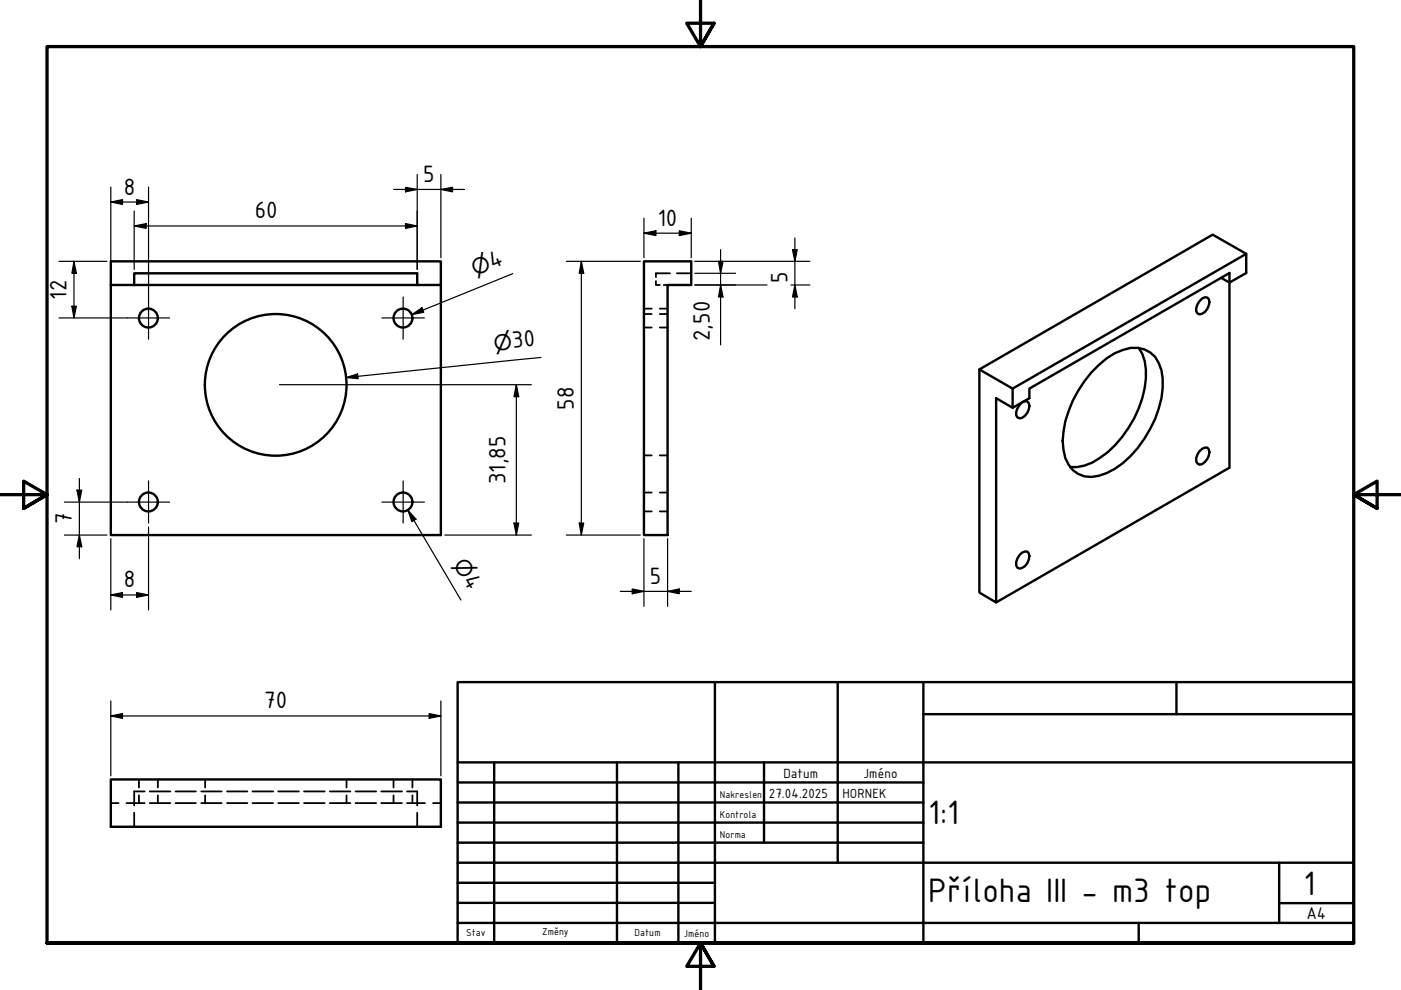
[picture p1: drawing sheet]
<svg xmlns="http://www.w3.org/2000/svg" width="297mm" height="210mm" viewBox="0 0 297 210" stroke-linecap="round" stroke-linejoin="round" font-family="sans-serif">
<g fill="none" stroke="#000" stroke-width=".51">
<path d="M136.5 55.4h10.1v5h-5.1v53h-5zM258.9 58.9l1.8 1 3.5-2v-4.1l-49.5 28.6v4.1M264.2 53.8l-7.1-4-49.5 28.5 7.1 4.1M23.5 60.4v-5h70v5h-5v-2.5h-60.1v2.5M23.5 60.4v53h70v-53M23.5 60.4h65M207.6 78.3v47.3l3.6 2.1v-43.3l3.5 2.1 3.5-2.1v-2l42.5-24.5v41.3l-49.5 28.5M231.4 79a15 15 0 0 1 8.3-5.2 5.8 5.8 0 0 1 6.6 4.7 18.3 18.3 0 0 1-2.5 12.5 20.5 20.5 0 0 1-9.2 9.3 6.3 6.3 0 0 1-7.1-.6 8.3 8.3 0 0 1-2.2-6.2 24 24 0 0 1 6.1-14.5zM241.4 73.8a9.5 9.5 0 0 1 1.6 6.4 23.5 23.5 0 0 1-9.8 16.9 9.4 9.4 0 0 1-6.3 1.9M254.3 63.9l.6-.6 .6-.3 .5 .1a1.81 1.81 0 0 1 0 2.4 1.58 1.58 0 0 1-2.1 1 2.14 2.14 0 0 1 .4-2.6zM216.7 85.3l.6-.2h.5a1.81 1.81 0 0 1 0 2.4l-.5 .7-.6 .4-.5 .1-.5-.2a2.14 2.14 0 0 1 .5-2.6zM254.3 95.7l.6-.5 .6-.3h.5a1.81 1.81 0 0 1 0 2.4l-1.1 1.1-.6 .1-.4-.2a2.14 2.14 0 0 1 .4-2.6z"/>
<path d="M216.2 117.7l.5-.5 .6-.3h.5a1.88 1.88 0 0 1 0 2.5 1.62 1.62 0 0 1-2.1 1 2.22 2.22 0 0 1 .5-2.7zM23.5 165.3h70v10h-70z"/>
<circle cx="31.5" cy="67.4" r="2"/>
<circle cx="85.4" cy="67.4" r="2"/>
<circle cx="58.5" cy="81.6" r="15"/>
<circle cx="31.5" cy="106.4" r="2"/>
<circle cx="85.4" cy="106.4" r="2"/>
</g>
<g fill="none" stroke="#000" stroke-width=".38">
<path d="M139.1 59.6v.8h.8M142 57.9h-2.9v.9M143.5 57.9h3.1M136.5 66.6h1.7M136.5 65.4h1.7M136.5 69.4h1.7M139.9 66.6h1.6M139.9 65.4h1.6M139.9 69.4h1.6M140.7 60.4h.8M136.5 96.6h1.7M139.9 96.6h1.6"/>
<path d="M136.5 104.4h1.7M136.5 108.4h1.7M139.9 104.4h1.6M139.9 108.4h1.6M23.5 170.3h1.6M26.8 170.3h3.9M28.4 172.3v3M29.5 165.3v1.7M29.5 168.6v1.7M30.7 167.8h-2.3v3M31.7 170.3h4.4M31.7 167.8h4.4"/>
<path d="M33.5 165.3v1.7M33.5 168.6v1.7M37.2 170.3h4.3M37.2 167.8h4.3M42.7 170.3h4.3M42.7 167.8h4.3M43.5 165.3v1.7M43.5 168.6v1.7M48.1 170.3h4.4M48.1 167.8h4.4M53.5 170.3h4.4M53.5 167.8h4.4"/>
<path d="M59 170.3h4.4M59 167.8h4.4M64.5 170.3h4.3M64.5 167.8h4.3M69.9 170.3h4.4M69.9 167.8h4.4M73.5 165.3v1.7M73.5 168.6v1.7M75.4 170.3h4.4M75.4 167.8h4.4M80.8 170.3h4.4M80.8 167.8h4.4"/>
<path d="M83.4 165.3v1.7M83.4 168.6v1.7M86.3 170.3h3.8M86.3 167.8h2.2v3M87.4 165.3v1.7M87.4 168.6v1.7M88.5 172.3v3M91.8 170.3h1.7"/>
</g>
<path d="M148.5 -.1v10l-2.9-5h5.8l-2.9 5 2.9-5M0 104.9h10l-5-2.9v5.8l5-2.9-5 2.9M297 104.9h-10l5-2.9v5.8l-5-2.9 5 2.9M10 199.9v-190h277v190h-277h277M151.4 204.9l-2.9-5 2.9 5h-5.8l2.9-5v10" fill="none" stroke="#000" stroke-width=".7"/>
<!-- layer: Nadpis (ISO) -->
<g fill="none" stroke="#000" stroke-width=".51">
<path d="M97 144.6h190v55.3h-190zM151.6 144.6v55.3M177.6 144.6v38.3M195.8 151.4h91.2M195.8 144.6v55.3M249.4 144.6v6.8M97 165.9h98.8M97 170.2h98.8M97 174.4h98.8M97 178.7h98.8M97 161.6h190M104.8 161.6v38.3"/>
<path d="M130.8 161.6v38.3M143.8 161.6v38.3M162 161.6v17.1M97 195.7h190M97 182.9h190M97 187.2h54.6M97 191.4h54.6M241.4 195.7v4.2M271.2 191.5h15.8M271.2 182.9v12.8"/>
</g>
<g fill="none" stroke="#000" stroke-width=".25">
<path d="M23.5 39.7v20M31.5 39.7v23.3M86 39.7l2.5 .5-2.5 .5zM88.5 37v20.1M93.5 37v17.6M12.5 55.4h10.2M15.7 55.4l.5 2.5h-1zM15.7 55.4v12M23.5 42.8l2.5-.5v1zM23.5 42.8h8M28.4 47.9l2.6-.5v1zM28.4 47.9h60.1"/>
<path d="M28.4 44.7v12.4M29 42.3l2.5 .5-2.5 .5zM83.4 40.2h15.1M86 47.4l2.5 .5-2.5 .5zM93.5 40.2l2.4-.5v1zM108.7 58l-21.4 8.7M120.1 55.4h15.7M123.3 55.4l.5 2.5h-1zM123.3 55.4v58M136.5 49.4l2.6-.5v1zM136.5 49.4h10.1M136.5 46.3v8.3"/>
<path d="M144 48.9l2.6 .5-2.6 .5zM146.6 46.3v8.3M147.3 55.4h24.4M147.3 57.9h8.7M152.3 55.4h1l-.5 2.5zM152.8 52.9v20.2M168 52.9h1l-.5 2.5zM168.5 50.5v14.9M12.5 67.4h14.5M15.2 64.9h1l-.5 2.5zM87.3 66.7l2.2-1.5 .4 1zM114.7 75.8l-41.3 4.2"/>
<path d="M147.3 60.4h15.3M152.8 60.4l.5 2.6h-1zM167.7 60.4h4M168.5 60.4l.5 2.6h-1zM59.2 81.6h53.4M73.4 80l2.4-.7 .1 1zM109.5 81.6l.5 2.5h-1zM109.5 81.6v31.8M13.7 113.4h9M13.7 106.5h13.3M16.3 103.9h1l-.5 2.6zM16.8 113.4l.5 2.5h-1z"/>
<path d="M16.8 101.4v17.1M23.5 114.2v15.1M31.5 111.7v17.6M86.5 108.2l1.7 1.9-.9 .5zM86.5 108.2l11.2 19M94.3 113.4h18.3M109 110.9h1l-.5 2.5zM120.1 113.4h15.7M122.8 110.9h1l-.5 2.5zM136.5 114.2v14.4M141.5 114.2v14.4M23.5 126.1l2.5-.5v1.1z"/>
<path d="M23.5 126.1h8M29 125.6l2.5 .5-2.5 .6zM131.5 125.4h15.1M134 124.9l2.5 .5-2.5 .5zM141.5 125.4l2.5-.5v1zM23.5 151.8l2.5-.5v1zM23.5 148.6v15.9M23.5 151.8h70M91 151.3l2.5 .5-2.5 .5zM93.5 148.6v15.9"/>
</g>
<g fill="#000">
<path d="M93.5 40.2l2.4-.5v1zM15.7 55.4l.5 2.5h-1zM23.5 42.8l2.5-.5v1zM29 42.3l2.5 .5-2.5 .5zM28.4 47.9l2.6-.5v1zM86 47.4l2.5 .5-2.5 .5zM86 39.7l2.5 .5-2.5 .5zM123.3 55.4l.5 2.5h-1zM136.5 49.4l2.6-.5v1zM144 48.9l2.6 .5-2.6 .5zM152.3 55.4h1l-.5 2.5zM168 52.9h1l-.5 2.5z"/>
<path d="M15.2 64.9h1l-.5 2.5zM73.4 80l2.4-.7 .1 1zM87.3 66.7l2.2-1.5 .4 1zM152.8 60.4l.5 2.6h-1zM168.5 60.4l.5 2.6h-1zM109.5 81.6l.5 2.5h-1zM16.3 103.9h1l-.5 2.6zM16.8 113.4l.5 2.5h-1zM86.5 108.2l1.7 1.9-.9 .5zM109 110.9h1l-.5 2.5zM122.8 110.9h1l-.5 2.5zM23.5 126.1l2.5-.5v1.1z"/>
<path d="M29 125.6l2.5 .5-2.5 .6zM134 124.9l2.5 .5-2.5 .5zM141.5 125.4l2.5-.5v1zM23.5 151.8l2.5-.5v1zM91 151.3l2.5 .5-2.5 .5z"/>
</g>
<path d="M27 67.4h8.9M31.5 63v8.9M81 67.4h9M85.5 63v8.9M27 106.5h8.9M31.5 102v8.9M81 106.5h9M85.5 102v8.9" fill="none" stroke="#000" stroke-width=".25"/>
<g font-size="7.7">
<text x="196.8" y="174.8">1:1</text>
<text x="196.8" y="191.3">Příloha III - m3 top</text>
<text x="276.4" y="189.7">1</text>
</g>
<g font-size="5.4">
<text x="26.2" y="41.2">8</text>
<text x="89.7" y="38.6">5</text>
<text x="54" y="46.3">60</text>
<text x="139.4" y="47.9">10</text>
<text x="104.4" y="57.1" transform="rotate(-22 104.4 57.1)">4</text>
<text x="166.9" y="59.9" transform="rotate(-90 166.9 59.9)">5</text>
<text x="14.1" y="63.5" transform="rotate(-90 14.1 63.5)">12</text>
<text x="108.7" y="73.9" transform="rotate(-6 108.7 73.9)">30</text>
<text x="150.5" y="72.3" transform="rotate(-90 150.5 72.3)">2,50</text>
<text x="121.7" y="86.9" transform="rotate(-90 121.7 86.9)">58</text>
<text x="107.2" y="102.7" transform="rotate(-90 107.2 102.7)">31,85</text>
<text x="15.2" y="111.2" transform="rotate(-90 15.2 111.2)">7</text>
<text x="26.2" y="124.5">8</text>
<text x="98" y="122.9" transform="rotate(60 98 122.9)">4</text>
<text x="137.8" y="123.8">5</text>
<text x="56" y="150.2">70</text>
</g>
<g font-size="4.6">
<text x="100.8" y="58.6" transform="rotate(-22 100.8 58.6)">⌀</text>
<text x="104.8" y="74.3" transform="rotate(-6 104.8 74.3)">⌀</text>
<text x="96" y="119.5" transform="rotate(60 96 119.5)">⌀</text>
</g>
<text font-size="3.9" x="277" y="194.9">A4</text>
<g font-size="3">
<text x="166.1" y="164.9">Datum</text>
<text x="183.1" y="164.9">Jméno</text>
<text x="163" y="169.1">27.04.2025</text>
<text x="178.6" y="169.1">HORNEK</text>
</g>
<g font-size="2.3">
<text x="152.6" y="169.1">Nakreslen</text>
<text x="152.6" y="173.4">Kontrola</text>
<text x="152.6" y="177.6">Norma</text>
<text x="98.8" y="198.5">Stav</text>
<text x="114.9" y="198.3">Změny</text>
<text x="134.6" y="198.5">Datum</text>
<text x="145" y="198.6">Jméno</text>
</g>
</svg>
